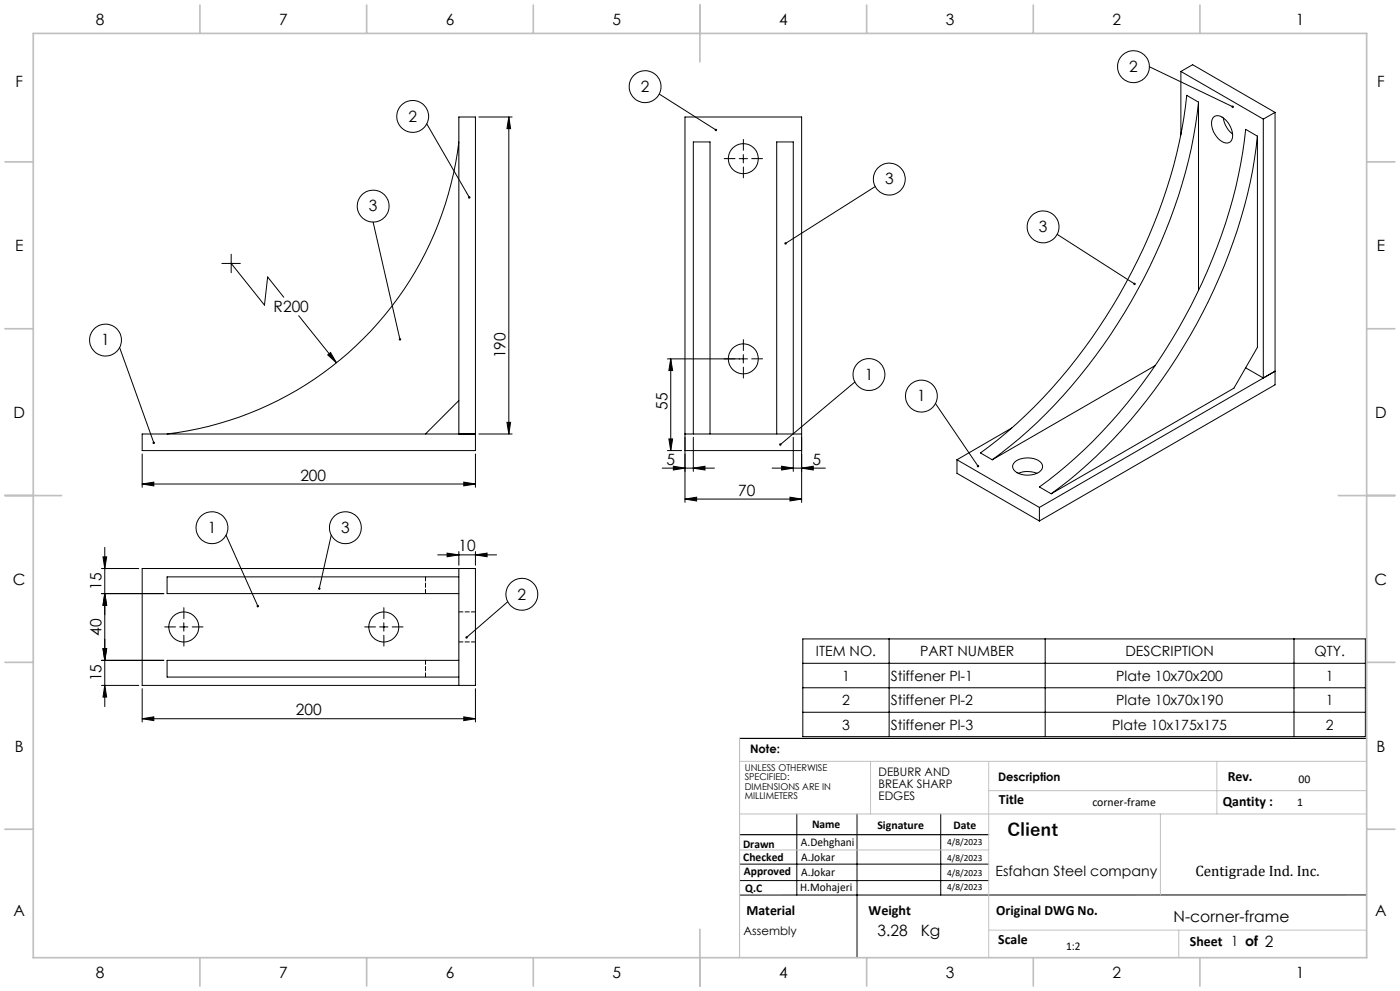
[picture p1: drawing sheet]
<svg xmlns="http://www.w3.org/2000/svg" width="420mm" height="297mm" viewBox="0 0 420 297" stroke-linecap="round" stroke-linejoin="round" font-family="sans-serif">
<g fill="none" stroke="#000" stroke-width=".3">
<path d="M344.8 20l25 12M128 37.1l12.8 22.1M143.7 35.1h9.9M152.6 35.1l.6 3.5h-1.1zM152.6 35.1v95M197.8 28.2l17 10.7M354.3 21.4l24.7 14.3M354.3 21.4l3.5-2 24.7 14.3M354.3 21.4v19.1M359.6 30.6a154.8 154.8 0 0 1-24.4 66.5 149.1 149.1 0 0 1-37.5 40.7M359.6 30.6l-3.6-2a157.4 157.4 0 0 1-28.6 72.9 145.8 145.8 0 0 1-33.3 34.2l3.6 2.1M359.6 30.6v56.5"/>
<path d="M364.1 35.1a2.33 2.33 0 0 1 3.1 .4 6.1 6.1 0 0 1 2.3 6.5 2.1 2.1 0 0 1-3.5 0 6.1 6.1 0 0 1-2.2-6.5zM367 35.3a7.4 7.4 0 0 0 2.8 4.9M379 35.7v77.6M382.5 33.7l-3.5 2M382.5 33.7v81.6l-70.7 40.8M137.7 42.5a100.1 100.1 0 0 1-87.6 87.6M221.8 47.6h2.5M223 46.3v2.5M262.6 55.9l-26.9 17.1M377.2 40.8a154.2 154.2 0 0 1-22.2 63.2 150.5 150.5 0 0 1-39.7 44M377.2 40.8l-3.5-2a154.7 154.7 0 0 1-24.3 66.5 149.6 149.6 0 0 1-37.6 40.6l3.5 2.1M377.2 40.8v63.3l-7 12.2-54.9 31.7"/>
<path d="M66.6 78.9h5.5M69.4 78.9l9.9 12.5 1-8.4 4.8 6.1M69.4 76.2v5.5M111.9 66.6l8.1 35.1M317.1 70.2l23.3 14.9M89.6 94.6l11.3 14.1M35.9 104.1l10.2 28.6M98.3 106.4l.9-.7 1.7 3zM200.2 107.6h24.1M201.2 107.6v27.4M201.2 107.6l.6 3.5h-1.1zM223 106.3v2.5"/>
<path d="M256.5 114.5l-22.4 18.7M346.6 109.6l-48.9 28.2M373.7 110.2l5.3 3.1M379 113.3l3.5-2-70.7 40.8M42.7 136.1v9.9M137.7 130.1v-95h4.9v99.9h-99.9v-4.9h99.9M137.7 120l-10.1 10.1M142.6 136.1v9.9M143.7 130.1h9.9M152.1 126.6h1.1l-.6 3.5zM200.2 135h4.3M200.7 131.5h1.1l-.6 3.5z"/>
<path d="M202 139.7l3.5 .6-3.5 .6zM205.5 130.1h35M205.5 135h35M208 130.1v-87.6h5v87.6M208 131.1v10.2M233 130.1v-87.6h5v87.6M234.5 139.7l3.5 .6-3.5 .6zM238 131.1v10.2M280.6 120.9l12.8 18.8M287.1 137.8v4l24.7 14.3M287.1 137.8l24.7 14.3M303.5 128.3l-16.4 9.5"/>
<path d="M304.3 138.6a6.4 6.4 0 0 1 8.1 .2 1.96 1.96 0 0 1-1.2 3 6.4 6.4 0 0 1-7-.9 1.62 1.62 0 0 1 .1-2.3zM42.7 145.1l3.4-.6v1.1zM42.7 145.1h99.9M139.1 144.5l3.5 .6-3.5 .5zM198.6 140.3h15.7M205.5 149.6l3.5-.6v1.1zM205.5 150.6v-115.5h35v115.5M205.5 149.6h35M208 140.3l3.5-.6v1.2zM231.6 140.3h16M237 149l3.5 .6-3.5 .5zM240.5 140.3l3.5-.6v1.2z"/>
<path d="M305.5 141.8a7.6 7.6 0 0 1 5.6 0M311.8 152.1v4M30.4 177.9h18.7M30.4 170.4h11.2M30.9 166.9h1.1l-.6 3.5zM31.4 177.9l.6 3.5h-1.1zM31.4 164v47.8M42.7 170.4h99.9v35h-99.9zM67.8 160.4l9.6 21.3M99.4 160.4l-3.6 16M131.3 166.3h17.7M134.1 165.8l3.6 .5-3.6 .6z"/>
<path d="M137.7 172.9h-87.6v5h87.6M137.7 165.3v4.1M137.7 170.4v35M142.6 166.3l3.5-.5v1.1zM142.6 165.3v4.1M30.4 197.9h18.7M30.9 194.4h1.1l-.6 3.5zM53.9 187.9h2.5M55.1 186.7v2.5M113.9 187.9h2.5M115.1 186.7v2.5M137.7 197.9h-87.6v5h87.6"/>
<path d="M152.3 180.3l-12.3 10.7M240.8 191.5h168.8v29.3h-168.8zM240.8 198.8h168.8M266.7 191.5v29.3M313.5 191.5v29.3M388.2 191.5v29.3M30.4 205.4h11.2M31.4 205.4l.6 3.5h-1.1zM42.7 215.4l3.4-.6v1.2zM42.7 206.4v10M42.7 215.4h99.9M139.1 214.8l3.5 .6-3.5 .6z"/>
<path d="M142.6 206.4v10M240.8 206.1h168.8M240.8 213.5h168.8M221.9 259h74.7M239 243.9v24.3M257.1 243.9v43.1M282.2 243.9v24.3M221.9 263.9h74.7M410 268.2h-188.1"/>
<circle cx="340" cy="20" r="4.8"/>
<circle cx="123.8" cy="34.9" r="4.8"/>
<circle cx="193.5" cy="26" r="4.8"/>
<circle cx="223" cy="47.6" r="4.5"/>
<circle cx="266.8" cy="53.7" r="4.8"/>
<circle cx="112" cy="61.8" r="4.8"/>
<circle cx="312.9" cy="68" r="4.8"/>
<circle cx="31.6" cy="101.9" r="4.8"/>
<circle cx="223" cy="107.6" r="4.5"/>
<circle cx="260.7" cy="112.2" r="4.8"/>
<circle cx="276.4" cy="118.7" r="4.8"/>
<circle cx="63.6" cy="158.1" r="4.8"/>
<circle cx="103.6" cy="158.1" r="4.8"/>
<circle cx="156.6" cy="178.1" r="4.8"/>
<circle cx="55.1" cy="187.9" r="4.5"/>
<circle cx="115.1" cy="187.9" r="4.5"/>
</g>
<g fill="none" stroke="#000" stroke-width=".3" stroke-dasharray="15.2 1.3 1.3 1.3">
<path d="M220.5 47.5h-3.2M223 45v-3.2M223 50v3.3M225.5 47.5h3.3M220.5 107.5h-3.2M223 105v-3.2M223 110v3.3M225.5 107.5h3.3M52.7 187.9h-3.3M55.2 185.4v-3.3M55.2 190.4v3.2M57.7 187.9h3.2"/>
<path d="M112.7 187.9h-3.3M115.2 185.4v-3.3M115.2 190.4v3.2M117.7 187.9h3.2"/>
</g>
<path d="M221.9 221.3h188.1M221.9 250.2h74.7" fill="none" stroke="#000" stroke-width=".35"/>
<path d="M221.9 228.2h188.1M261.2 228.2v15.7M296.6 228.2v58.8M296.6 237h113.4M365.1 228.2v15.7M221.9 243.9h188.1M221.9 254.7h74.7M348.1 243.9v24.3M296.6 278.8h113.4M353.6 278.8v8.2" fill="none" stroke="#c0c0c0" stroke-width=".3"/>
<path d="M221.9 221.3v65.7" fill="none" stroke="#c0c0c0" stroke-width=".35"/>
<g fill="none" stroke="#c0c0c0" stroke-width=".5">
<path d="M10 10h400v277h-400zM60 1.5v8.5M110 1.5v8.5M160 1.5v8.5M210 1.5v17M260 1.5v8.5M310 1.5v8.5M360 1.5v8.5M1.5 48.5h8.5M410 48.5h8.5M1.5 98.5h8.5M410 98.5h8.5"/>
<path d="M1.5 148.5h17M401.5 148.5h17M1.5 198.5h8.5M410 198.5h8.5M1.5 248.5h8.5M410 248.5h8.5M210 278.5v17M60 287v8.5M110 287v8.5M160 287v8.5M260 287v8.5M310 287v8.5"/>
<path d="M360 287v8.5"/>
</g>
<g fill="#000">
<path d="M98.3 106.4l2.6 2.3-1.7-3zM134.1 165.8l3.6 .5-3.6 .6zM142.6 166.3l3.5-.5v1.1z"/>
<path d="M119.7 101.5v.5l.4 .1-.1-.4 .1 .4a.37 .37 0 0 0 .2-.6 .37 .37 0 0 0-.6 0zM45.8 132.5v.4l.4 .2-.1-.4 .1 .4a.37 .37 0 0 0 .2-.6 .37 .37 0 0 0-.6 0zM140.6 58.8l-.1 .6 .5 .1-.2-.3 .2 .2 .1-.5zM235.4 72.7v.5l.3-.2-.3 .2a.37 .37 0 0 0 .5 0 .37 .37 0 0 0 0-.5 .37 .37 0 0 0-.5 0zM214.6 38.6l-.2 .5 .4 .2 .2-.1-.2-.3 .3 .3v-.4zM233.8 133v.5l.3-.3-.3 .3a.36 .36 0 0 0 .5 0 .36 .36 0 0 0 0-.5 .36 .36 0 0 0-.5 0zM369.5 31.8l.1 .5 .5-.1-.3-.2 .3 .2v-.5zM340 84.9l.1 .5 .6-.1-.3-.2 .3 .2-.1-.5zM293.1 139.4l.1 .6h.4l-.2-.3 .3 .2v-.5zM139.7 190.8v.5l.3-.3-.3 .3a.37 .37 0 0 0 .5 0 .37 .37 0 0 0 0-.5 .37 .37 0 0 0-.5 0zM95.5 176.1l-.1 .4 .3 .3 .1-.4-.1 .4a.37 .37 0 0 0 .4-.5 .37 .37 0 0 0-.6-.2zM77 181.4l.2 .6h.3l-.1-.3 .1 .3 .1-.1v-.5z"/>
<path d="M201.2 107.6l.6 3.5h-1.1zM200.7 131.5h1.1l-.6 3.5z"/>
<path d="M152.1 126.6h1.1l-.6 3.5zM152.6 35.1l.6 3.5h-1.1z"/>
<path d="M139.1 144.5l3.5 .6-3.5 .5zM42.7 145.1l3.4-.6v1.1zM237 149l3.5 .6-3.5 .5zM205.5 149.6l3.5-.6v1.1zM139.1 214.8l3.5 .6-3.5 .6zM42.7 215.4l3.4-.6v1.2z"/>
<path d="M208 140.3l3.5-.6v1.2zM202 139.7l3.5 .6-3.5 .6z"/>
<path d="M234.5 139.7l3.5 .6-3.5 .6zM240.5 140.3l3.5-.6v1.2z"/>
<path d="M31.4 177.9l.6 3.5h-1.1zM30.9 166.9h1.1l-.6 3.5zM31.4 205.4l.6 3.5h-1.1zM30.9 194.4h1.1l-.6 3.5z"/>
<path d="M31.4 177.9l.6 3.5h-1.1zM30.9 194.4h1.1l-.6 3.5z"/>
</g>
<path d="M127.7 172.9v5M127.7 197.9v5M137.7 192.4h5M142.7 183.4h-5" fill="none" stroke="#000" stroke-width=".3" stroke-dasharray="1.3 .6"/>
<text font-size="5.3" x="302.2" y="250.7">Client</text>
<g font-size="4.7">
<text x="28.7" y="7.6">8</text>
<text x="83.7" y="7.6">7</text>
<text x="133.7" y="7.6">6</text>
<text x="183.7" y="7.6">5</text>
<text x="233.7" y="7.6">4</text>
<text x="283.7" y="7.6">3</text>
<text x="333.7" y="7.6">2</text>
<text x="388.7" y="7.6">1</text>
<text x="338.8" y="21.6">2</text>
<text x="4.6" y="26.1">F</text>
<text x="192.3" y="27.6">2</text>
<text x="413.1" y="26.1">F</text>
<text x="122.5" y="36.5">2</text>
<text x="265.5" y="55.3">3</text>
<text x="110.7" y="63.4">3</text>
<text x="311.6" y="69.6">3</text>
<text x="4.5" y="75.3">E</text>
<text x="413" y="75.3">E</text>
<text x="82.1" y="93.6">R200</text>
<text x="30.4" y="103.5">1</text>
<text x="151.6" y="107.3" transform="rotate(-90 151.6 107.3)">190</text>
<text x="259.4" y="113.9">1</text>
<text x="4" y="125.3">D</text>
<text x="200.2" y="122.8" transform="rotate(-90 200.2 122.8)">55</text>
<text x="275.1" y="120.3">1</text>
<text x="412.5" y="125.3">D</text>
<text x="200" y="139.3">5</text>
<text x="243.7" y="139.3">5</text>
<text x="90.1" y="144">200</text>
<text x="221.5" y="148.5">70</text>
<text x="62.3" y="159.8">1</text>
<text x="102.3" y="159.8">3</text>
<text x="137.6" y="165.3">10</text>
<text x="3.9" y="175.3">C</text>
<text x="30.4" y="176.7" transform="rotate(-90 30.4 176.7)">15</text>
<text x="155.3" y="179.7">2</text>
<text x="412.4" y="175.3">C</text>
<text x="30.4" y="190.5" transform="rotate(-90 30.4 190.5)">40</text>
<text x="30.4" y="204.2" transform="rotate(-90 30.4 204.2)">15</text>
<text x="88.8" y="214.4">200</text>
<text x="4.4" y="225.3">B</text>
<text x="412.9" y="225.3">B</text>
<text x="4" y="274.6">A</text>
<text x="412.5" y="274.6">A</text>
<text x="263.3" y="280.5">3.28</text>
<text x="276.2" y="280.5">Kg</text>
<text x="352.1" y="276.4">N-corner-frame</text>
<text x="28.7" y="293.1">8</text>
<text x="83.7" y="293.1">7</text>
<text x="133.7" y="293.1">6</text>
<text x="183.7" y="293.1">5</text>
<text x="233.7" y="293.1">4</text>
<text x="283.7" y="293.1">3</text>
<text x="333.7" y="293.1">2</text>
<text x="388.7" y="293.1">1</text>
</g>
<text font-size="4.5" x="358.6" y="262.6">Centigrade Ind. Inc.</text>
<g font-size="4.2">
<text x="244.8" y="196.6">ITEM NO.</text>
<text x="276" y="196.6">PART NUMBER</text>
<text x="337.6" y="196.6">DESCRIPTION</text>
<text x="394.3" y="196.6">QTY.</text>
<text x="252.6" y="204">1</text>
<text x="267.3" y="204">Stiffener Pl-1</text>
<text x="334.9" y="204">Plate 10x70x200</text>
<text x="397.8" y="204">1</text>
<text x="252.7" y="211.3">2</text>
<text x="267.3" y="211.3">Stiffener Pl-2</text>
<text x="334.9" y="211.3">Plate 10x70x190</text>
<text x="397.8" y="211.3">1</text>
<text x="252.7" y="218.6">3</text>
<text x="267.3" y="218.6">Stiffener Pl-3</text>
<text x="333.7" y="218.6">Plate 10x175x175</text>
<text x="397.8" y="218.6">2</text>
<text x="368.3" y="234.1">Rev.</text>
<text x="299.7" y="240.9">Title</text>
<text x="366.8" y="241.6">Qantity :</text>
<text x="298.6" y="262.6">Esfahan Steel company</text>
<text x="223.9" y="274.2">Material</text>
<text x="260.6" y="274.2">Weight</text>
<text x="298.9" y="274.2">Original DWG No.</text>
<text x="299.5" y="282.8">Scale</text>
<text x="357" y="283.6">Sheet 1 of 2</text>
</g>
<g font-size="3.5">
<text x="225" y="225.7">Note:</text>
<text x="263.6" y="232.6">DEBURR AND</text>
<text x="263.6" y="236.1">BREAK SHARP</text>
<text x="263.6" y="239.7">EDGES</text>
<text x="299.4" y="234.1">Description</text>
<text x="389.6" y="234.7">00</text>
<text x="327.7" y="241.6">corner-frame</text>
<text x="389.2" y="241.6">1</text>
<text x="243.6" y="248.1">Name</text>
<text x="263.2" y="248.5">Signature</text>
<text x="286" y="248.5">Date</text>
<text x="222.9" y="254">Drawn</text>
<text x="240.3" y="253.6">A.Dehghani</text>
<text x="240.4" y="257.9">A.Jokar</text>
<text x="223" y="258.1">Checked</text>
<text x="223.2" y="262.1">Approved</text>
<text x="240.4" y="262.4">A.Jokar</text>
<text x="223.6" y="267.4">Q.C</text>
<text x="240.1" y="267.1">H.Mohajeri</text>
<text x="223.1" y="280.2">Assembly</text>
<text x="319.8" y="284.6">1:2</text>
</g>
<g font-size="2.8">
<text x="223.4" y="231">UNLESS OTHERWISE</text>
<text x="223.4" y="233.8">SPECIFIED:</text>
<text x="223.4" y="236.7">DIMENSIONS ARE IN</text>
<text x="223.4" y="239.5">MILLIMETERS</text>
<text x="284.2" y="253.2">4/8/2023</text>
<text x="284.2" y="258.1">4/8/2023</text>
<text x="284.2" y="262.7">4/8/2023</text>
<text x="284.2" y="266.6">4/8/2023</text>
</g>
</svg>
